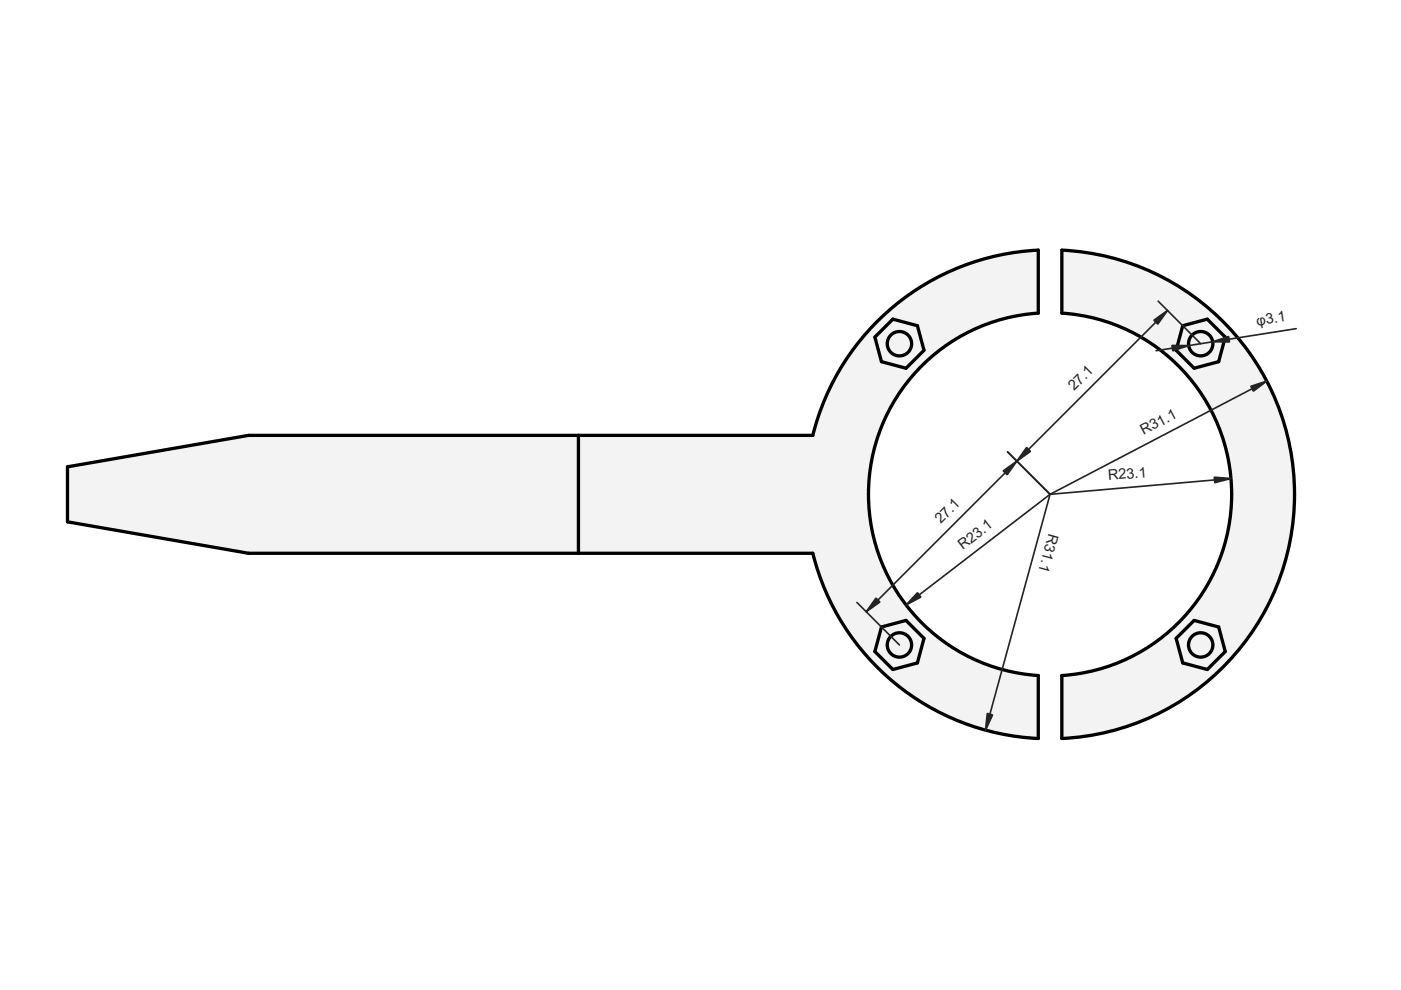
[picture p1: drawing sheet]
<svg xmlns="http://www.w3.org/2000/svg" width="297mm" height="210mm" viewBox="0 0 297 210" stroke-linecap="round" stroke-linejoin="round" font-family="sans-serif">
<g fill="#f1f3f5">
<path d="M14.3 99l38.4-6.7h119.6a51.8 51.8 0 0 1 47.8-39.3v13.4a38.5 38.5 0 0 0-36 38.4 38.5 38.5 0 0 0 36 38.4v13.4a51.8 51.8 0 0 1-47.8-39.3h-119.6l-38.4-6.7z" fill-rule="evenodd"/>
<path d="M122.6 92.3h49.7a51.8 51.8 0 0 1 47.8-39.3v13.4a38.5 38.5 0 0 0-36 38.4 38.5 38.5 0 0 0 36 38.4v13.4a51.8 51.8 0 0 1-47.8-39.3h-49.7z" fill-rule="evenodd"/>
<path d="M14.3 99l38.4-6.7h69.9v25h-69.9l-38.4-6.7z" fill-rule="evenodd"/>
<path d="M225.1 53a51.8 51.8 0 0 1 49.4 51.8 51.8 51.8 0 0 1-49.4 51.8v-13.4a38.5 38.5 0 0 0 36-38.4 38.5 38.5 0 0 0-36-38.4z" fill-rule="evenodd"/>
<path d="M249.4 135.4l3.8-3.9 5.2 1.4 1.4 5.2-3.8 3.9-5.2-1.4z" fill-rule="evenodd"/>
<path d="M189.3 67.7l5.2 1.4 1.4 5.2-3.8 3.8-5.2-1.4-1.4-5.2z" fill-rule="evenodd"/>
<path d="M186.9 132.9l5.2-1.4 3.8 3.9-1.4 5.2-5.2 1.4-3.8-3.9z" fill-rule="evenodd"/>
<path d="M250.8 69.1l5.2-1.4 3.8 3.8-1.4 5.2-5.2 1.4-3.8-3.8z" fill-rule="evenodd"/>
<circle cx="190.7" cy="72.9" r="2.58"/>
<circle cx="254.6" cy="136.7" r="2.58"/>
<circle cx="190.7" cy="136.7" r="2.58"/>
<circle cx="254.6" cy="72.9" r="2.58"/>
</g>
<g fill="none" stroke="#000" stroke-width=".7">
<path d="M225.1 53a51.8 51.8 0 0 1 49.4 51.8 51.8 51.8 0 0 1-49.4 51.8v-13.4a38.5 38.5 0 0 0 36-38.4 38.5 38.5 0 0 0-36-38.4zM189.3 67.7l5.2 1.4 1.4 5.2-3.8 3.8-5.2-1.4-1.4-5.2zM250.8 69.1l5.2-1.4 3.8 3.8-1.4 5.2-5.2 1.4-3.8-3.8zM14.3 99l38.4-6.7h119.6a51.8 51.8 0 0 1 47.8-39.3v13.4a38.5 38.5 0 0 0-36 38.4 38.5 38.5 0 0 0 36 38.4v13.4a51.8 51.8 0 0 1-47.8-39.3h-119.6l-38.4-6.7zM122.6 92.3v25M186.9 132.9l5.2-1.4 3.8 3.9-1.4 5.2-5.2 1.4-3.8-3.9zM253.2 131.5l5.2 1.4 1.4 5.2-3.8 3.9-5.2-1.4-1.4-5.2z"/>
<circle cx="190.7" cy="72.9" r="2.58"/>
<circle cx="254.6" cy="72.9" r="2.58"/>
<circle cx="190.7" cy="136.7" r="2.58"/>
<circle cx="254.6" cy="136.7" r="2.58"/>
</g>
<path d="M245.6 63.9l9 9M247.5 65.8l-63.8 63.9M274.8 69.7l-29.7 4.7M213.6 95.8l9 9M268.6 80.8l-46 24M222.6 104.8l-30.5 23.5M222.6 104.8l-13.6 50M261 101.5l-38.4 3.3M181.7 127.7l9 9" fill="none" stroke="#212529" stroke-width=".35"/>
<g fill="#212529" stroke="#212529" stroke-width=".35">
<path d="M194.5 125.7l.7 .9-3.1 1.7z"/>
<path d="M209.3 151.3l1.1 .3-1.4 3.2z"/>
<path d="M257.4 101.2l3.6 .3-3.4 .8z"/>
<path d="M265.2 81.9l3.4-1.1-2.9 2.1z"/>
<path d="M257.1 72.5l3.4-1.2 .2 1.2z"/>
<path d="M248.5 73.2l3.5 .1-3.3 1.1z"/>
<path d="M244.6 67.9l2.9-2.1-2 2.9z"/>
<path d="M217.7 94.9l.8 .8-2.9 2.1z"/>
<path d="M212.7 99.8l2.9-2-2.1 2.9z"/>
<path d="M185.7 126.8l.8 .8-2.8 2.1z"/>
</g>
<g font-size="3.1" fill="#212529">
<text x="266.6" y="69.1" transform="rotate(-9 266.6 69.1)">φ3.1</text>
<text x="227.7" y="82.9" transform="rotate(-45 227.7 82.9)">27.1</text>
<text x="242.4" y="92.3" transform="rotate(-28 242.4 92.3)">R31.1</text>
<text x="235" y="101.8" transform="rotate(-5 235 101.8)">R23.1</text>
<text x="199.5" y="111.2" transform="rotate(-45 199.5 111.2)">27.1</text>
<text x="222.4" y="113" transform="rotate(105 222.4 113)">R31.1</text>
<text x="204.1" y="116.6" transform="rotate(-38 204.1 116.6)">R23.1</text>
</g>
</svg>
